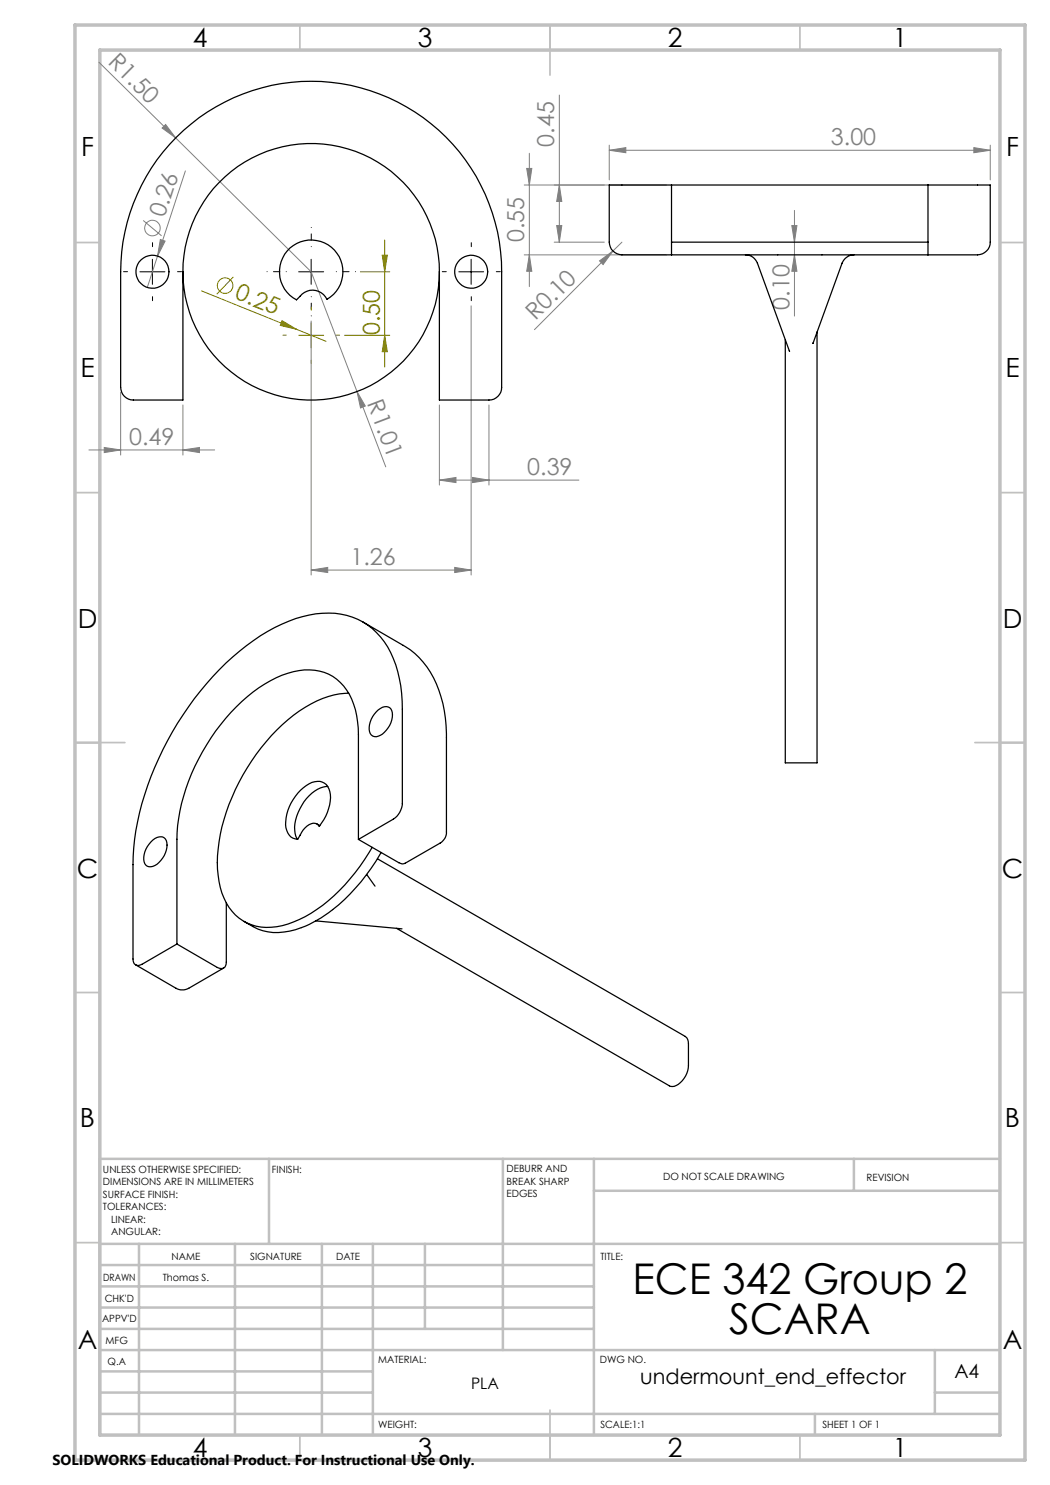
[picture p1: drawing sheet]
<svg xmlns="http://www.w3.org/2000/svg" width="210mm" height="297mm" viewBox="0 0 210 297" stroke-linecap="round" stroke-linejoin="round" font-family="sans-serif">
<g fill="none" stroke="#808080" stroke-width=".2">
<path d="M19.8 12.4l42.4 42 9.2 23.9M111.9 19v29.4M32.4 25.6l.7-.7 2 2.7zM37.1 34.2l-5.6 17M104.8 37h28.5M105.3 33.7h1.1l-.5 3.3zM105.9 30.7v26.6M111.9 37l.5 3.3h-1.1zM121.8 30.1l3.4-.6v1zM121.8 29v7M121.8 30.1h76.2M194.8 29.5l3.2 .6-3.2 .4z"/>
<path d="M198 29v7M28.6 44.1l3.7 3.1M31.5 51.2l-2 6.3M32.1 47.9l.9 .3-1.5 3zM104.8 51h28.5M105.9 51l.5 3.3h-1.1zM110.8 48.4h10.1M111.3 45.1h1.1l-.5 3.3zM119.9 52.2l2.7-2-2 2.7zM122.6 50.2l-15.7 15.7M124.4 48.4l-1.8 1.8M158.4 45.1h1l-.5 3.3z"/>
<path d="M158.9 42.1v21.1M158.9 51l.5 3.3h-1zM24.1 78.5v12.5M62.2 64.2v50.8M71.4 78.3l1.7 2.9-1 .4zM71.4 78.3l5.8 15.1M94.2 61.2v53.8M17.8 90h25.1M20.8 89.5l3.3 .5-3.3 .5zM36.6 90l3.3-.5v1zM36.6 81v10M87.9 96l3.3-.5v1z"/>
<path d="M87.9 81v16M87.9 96h27.9M94.5 95.5l3.3 .5-3.3 .5zM97.8 81v16M62.2 114l3.3-.5v1zM62.2 114h32M90.9 113.5l3.3 .5-3.3 .5z"/>
<circle cx="30.5" cy="45.6" r="1.56"/>
</g>
<g fill="none" stroke="#808000" stroke-width=".2">
<path d="M40.3 58.2l19 7.7M46.7 55.4l-3.3 3.4M72.1 54.4h5.9M76.4 51h1.1l-.6 3.4zM76.9 48v25.4M56.4 64.1l2.9 1.8-3.2-.8zM59.3 65.9l5.9 2.4M59.7 67.1h5M62.2 64.6v5M68.9 67.1h9.1M76.9 67.1l.6 3.2h-1.1z"/>
<circle cx="45" cy="57.1" r="1.56"/>
</g>
<path d="M25.5 54.3h-.8M30.5 49.3v-.8M30.5 59.3v.8M35.5 54.3h.8M89.3 54.3h-.8M94.3 49.3v-.8M94.3 59.3v.8M99.3 54.3h.8" fill="none" stroke="#000" stroke-width=".2" stroke-dasharray="15.2 1.3 1.3 1.3"/>
<path d="M57.3 54.3h-3.9M62.3 49.3v-3.8M62.3 59.3v3.9M67.3 54.3h3.8" fill="none" stroke="#000" stroke-width=".2" stroke-dasharray="15.2 1.3 1.3 1.3" stroke-dashoffset="15.2"/>
<path d="M28 54.4h5M30.5 51.9v5M59.7 54.4h5M62.2 51.9v5M91.8 54.4h4.9M94.2 51.9v5" fill="none" stroke="#000" stroke-width=".2"/>
<path d="M57.3 67h-.7M62.3 62v-.6M62.3 72v.7M67.3 67h.6" fill="none" stroke="#808000" stroke-width=".2" stroke-dasharray="15.2 1.3 1.3 1.3"/>
<g fill="none" stroke="#c0c0c0" stroke-width=".35">
<path d="M60 5v5M110 5v10M160 5v5M15 48.5h5M200 48.5h5M15 98.5h5M200 98.5h5M15 148.5h10M195 148.5h10M15 198.5h5M200 198.5h5M15 248.5h5"/>
<path d="M200 248.5h5M60 287v5M110 282v10M160 287v5"/>
</g>
<g fill="none" stroke="#c0c0c0" stroke-width=".5">
<path d="M53.8 231.8v17M100.6 231.8v38.2M118.8 231.8v55.2M118.8 238.2h81.2M170.8 231.8v6.4M200 231.8h-180v55.2M20 248.8h180M20 257.3h98.8M20 253h98.8M27.8 248.8v38.2M47 248.8v38.2M64.4 248.8v38.2"/>
<path d="M74.6 248.8v38.2M85 248.8v17M20 265.8h98.8M20 261.5h98.8M20 278.5h54.6M20 274.3h54.6M20 270h180M187 278.5h13M187 270v12.8M20 282.8h180M163 282.8v4.2"/>
</g>
<path d="M15 5h190v287h-190zM20 10h180v277h-180z" fill="none" stroke="#c0c0c0" stroke-width=".7"/>
<g fill="#808000">
<path d="M56.4 64.1l2.9 1.8-3.2-.8z"/>
<path d="M76.4 51h1.1l-.6 3.4zM76.9 67.1l.6 3.2h-1.1z"/>
</g>
<g fill="#808080">
<path d="M32.4 25.6l.7-.7 2 2.7z"/>
<path d="M119.9 52.2l2.7-2-2 2.7z"/>
<path d="M32.1 47.9l.9 .3-1.5 3z"/>
<path d="M71.4 78.3l1.7 2.9-1 .4z"/>
<path d="M36.6 90l3.3-.5v1zM20.8 89.5l3.3 .5-3.3 .5zM90.9 113.5l3.3 .5-3.3 .5zM62.2 114l3.3-.5v1z"/>
<path d="M87.9 96l3.3-.5v1zM94.5 95.5l3.3 .5-3.3 .5zM121.8 30.1l3.4-.6v1zM194.8 29.5l3.2 .6-3.2 .4z"/>
<path d="M111.3 45.1h1.1l-.5 3.3zM111.9 37l.5 3.3h-1.1z"/>
<path d="M105.3 33.7h1.1l-.5 3.3zM105.9 51l.5 3.3h-1.1zM158.4 45.1h1l-.5 3.3zM158.9 51l.5 3.3h-1z"/>
</g>
<g fill="none" stroke="#000" stroke-width=".25">
<path d="M134.3 37h-12.5v11.4a2.59 2.59 0 0 0 2.6 2.6h9.9M134.3 37h51.3M134.3 37v11.4M185.6 37h12.4v11.4a2.59 2.59 0 0 1-2.5 2.6h-9.9M185.6 37v11.4M36.6 54.4v25.6h-9.9a2.53 2.53 0 0 1-2.6-2.5v-23.1a38.1 38.1 0 0 1 38.1-38.1 38.1 38.1 0 0 1 38.1 38.1v23.1a2.53 2.53 0 0 1-2.5 2.5h-9.9v-25.6M36.6 54.4a25.6 25.6 0 0 1 25.6-25.7 25.6 25.6 0 0 1 25.7 25.7M36.6 54.4a25.6 25.6 0 0 0 25.6 25.6 25.6 25.6 0 0 0 25.7-25.6M58 49.6a6.4 6.4 0 0 1 9.4 1 6.4 6.4 0 0 1-2 9.3 3.2 3.2 0 0 0-5.4-.6l-.7 .7a6.3 6.3 0 0 1-1.3-10.4zM134.3 51h51.3M134.3 48.4v2.6M134.3 48.4h51.3"/>
<path d="M149.1 51a2.52 2.52 0 0 1 2.4 1.6l6.4 17.7v-.2M170.8 51a2.61 2.61 0 0 0-2.4 1.6l-5.8 16.1M185.6 48.4v2.6M162.6 68.6v.1M163.4 66.4v86.2h-6.3v-84.6M69.7 138.6a18.8 18.8 0 0 0-11 4.4 41.4 41.4 0 0 0-15.1 26.8 17.8 17.8 0 0 0 2.2 11.7 9.6 9.6 0 0 0 10.6 3.6 28.2 28.2 0 0 0 14.6-10.5l1.9-2.7 1.5-2.4M72.6 124.4l8 4.7a17.2 17.2 0 0 1 8 11.6 29.8 29.8 0 0 1 .7 6.8v18.9a2.49 2.49 0 0 1-1.3 2.2l-7 4a1.16 1.16 0 0 1-1.2-.1l-8.1-4.6M60.1 158l.6-.5a3.6 3.6 0 0 1 4.2-.9 4 4 0 0 1 1 4.4l-.2 .7a9.6 9.6 0 0 1-1.8 3.6 1.5 1.5 0 0 0-2.5-.1l-.8 .8-1.1 1.8a2.68 2.68 0 0 1-2.4-2.8 9.8 9.8 0 0 1 3-7zM65.5 157.3a7 7 0 0 0-5.5 4.5 6.2 6.2 0 0 0-.5 6M75.2 142.4l.4-.4a1.8 1.8 0 0 1 2.6-.2 4.3 4.3 0 0 1-1.7 5 1.57 1.57 0 0 1-2.5-.1 4.2 4.2 0 0 1 1.2-4.3zM30.2 168.4a2.21 2.21 0 0 1 2.6-.8 3 3 0 0 1 0 3.5 3.5 3.5 0 0 1-3 2.3 1.53 1.53 0 0 1-1-2l.4-1.5zM63.4 164.8l.6 .3"/>
<path d="M71.7 167.9l7-4.1a4 4 0 0 0 1.8-3.1v-18.9a23.5 23.5 0 0 0-3.6-13.4 13.6 13.6 0 0 0-13.7-5.6 32.8 32.8 0 0 0-16.6 8.6 62.3 62.3 0 0 0-19.7 36.5l-.3 5v18.9a1.11 1.11 0 0 0 .5 1.2 1.11 1.11 0 0 0 1.3-.1l7-4.1M71.7 167.9v-21a14.4 14.4 0 0 0-3.6-10.4 9.6 9.6 0 0 0-9.4-2.2 27 27 0 0 0-13.5 9.3 39.8 39.8 0 0 0-9.8 24.2v21M73.3 174.9l1.7 2.3M75.5 171.8l61.6 35.6a1.65 1.65 0 0 1 .6 1.4v4.3a4.4 4.4 0 0 1-3.3 4.2l-.5-.1-54.6-31.5M76.2 170.5a35 35 0 0 1-14.4 14.4 13.1 13.1 0 0 1-10.2 .9l-2.8-1.5M27.1 193l8.1 4.7a2.7 2.7 0 0 0 2.5 0l7-4.1M45.3 180.6v11.8a1.11 1.11 0 0 1-.6 1.2 1.11 1.11 0 0 1-1.2-.1l-8.1-4.7M63.2 184.2l17.2 1.6"/>
<circle cx="30.5" cy="54.4" r="3.3"/>
<circle cx="94.2" cy="54.4" r="3.3"/>
</g>
<g font-size="8.5">
<text x="126.5" y="258.8">ECE 342 Group 2</text>
<text x="145.8" y="266.9">SCARA</text>
</g>
<g font-size="5.3">
<text x="38.5" y="9.5">4</text>
<text x="83.5" y="9.5">3</text>
<text x="133.6" y="9.5">2</text>
<text x="178.6" y="9.5">1</text>
<text x="16.2" y="31.2">F</text>
<text x="201.2" y="31.2">F</text>
<text x="16.1" y="75.5">E</text>
<text x="201.1" y="75.5">E</text>
<text x="15.5" y="125.5">D</text>
<text x="200.5" y="125.5">D</text>
<text x="15.4" y="175.5">C</text>
<text x="200.4" y="175.5">C</text>
<text x="16" y="225.5">B</text>
<text x="201" y="225.5">B</text>
<text x="15.5" y="269.7">A</text>
<text x="200.5" y="269.7">A</text>
<text x="38.5" y="291.5">4</text>
<text x="83.5" y="291.5">3</text>
<text x="133.6" y="291.5">2</text>
<text x="178.6" y="291.5">1</text>
</g>
<g font-size="4.7" fill="#808080">
<text x="21.4" y="12.6" transform="rotate(45 21.4 12.6)">R1.50</text>
<text x="110.9" y="29.3" transform="rotate(-90 110.9 29.3)">0.45</text>
<text x="166.2" y="29">3.00</text>
<text x="32.9" y="43.7" transform="rotate(-72 32.9 43.7)">0.26</text>
<text x="104.9" y="48.5" transform="rotate(-90 104.9 48.5)">0.55</text>
<text x="107.1" y="64.3" transform="rotate(-45 107.1 64.3)">R0.10</text>
<text x="157.9" y="61.9" transform="rotate(-90 157.9 61.9)">0.10</text>
<text x="73.4" y="80.7" transform="rotate(69 73.4 80.7)">R1.01</text>
<text x="25.9" y="89">0.49</text>
<text x="105.5" y="95">0.39</text>
<text x="70.1" y="113">1.26</text>
</g>
<g font-size="4.7" fill="#808000">
<text x="46.8" y="59.7" transform="rotate(22 46.8 59.7)">0.25</text>
<text x="76" y="67" transform="rotate(-90 76 67)">0.50</text>
</g>
<text font-size="4.2" x="128.1" y="276.8">undermount_end_effector</text>
<text font-size="3.9" x="190.9" y="275.5">A4</text>
<text font-size="3.2" x="94.2" y="277.9">PLA</text>
<text font-size="2.9" x="10.5" y="292.9">SOLIDWORKS Educational Product. For Instructional Use Only.</text>
<g font-size="2">
<text x="20.6" y="234.6">UNLESS OTHERWISE SPECIFIED:</text>
<text x="20.6" y="237.1">DIMENSIONS ARE IN MILLIMETERS</text>
<text x="20.6" y="239.6">SURFACE FINISH:</text>
<text x="54.4" y="234.6">FINISH:</text>
<text x="101.3" y="234.5">DEBURR AND</text>
<text x="101.3" y="237">BREAK SHARP</text>
<text x="101.3" y="239.5">EDGES</text>
<text x="132.6" y="236">DO NOT SCALE DRAWING</text>
<text x="173.3" y="236.2">REVISION</text>
<text x="20.6" y="242.1">TOLERANCES:</text>
<text x="22.2" y="244.6">LINEAR:</text>
<text x="22.2" y="247.1">ANGULAR:</text>
<text x="34.3" y="252">NAME</text>
<text x="50" y="251.9">SIGNATURE</text>
<text x="67.2" y="251.9">DATE</text>
<text x="120.1" y="251.9">TITLE:</text>
<text x="20.6" y="256.1">DRAWN</text>
<text x="32.5" y="256.1">Thomas S.</text>
<text x="20.9" y="260.3">CHK'D</text>
<text x="20.4" y="264.4">APPV'D</text>
<text x="21.1" y="268.8">MFG</text>
<text x="21.5" y="273">Q.A</text>
<text x="75.6" y="272.5">MATERIAL:</text>
<text x="120" y="272.5">DWG NO.</text>
<text x="75.6" y="285.5">WEIGHT:</text>
<text x="120.1" y="285.6">SCALE:1:1</text>
<text x="164.5" y="285.6">SHEET 1 OF 1</text>
</g>
</svg>
